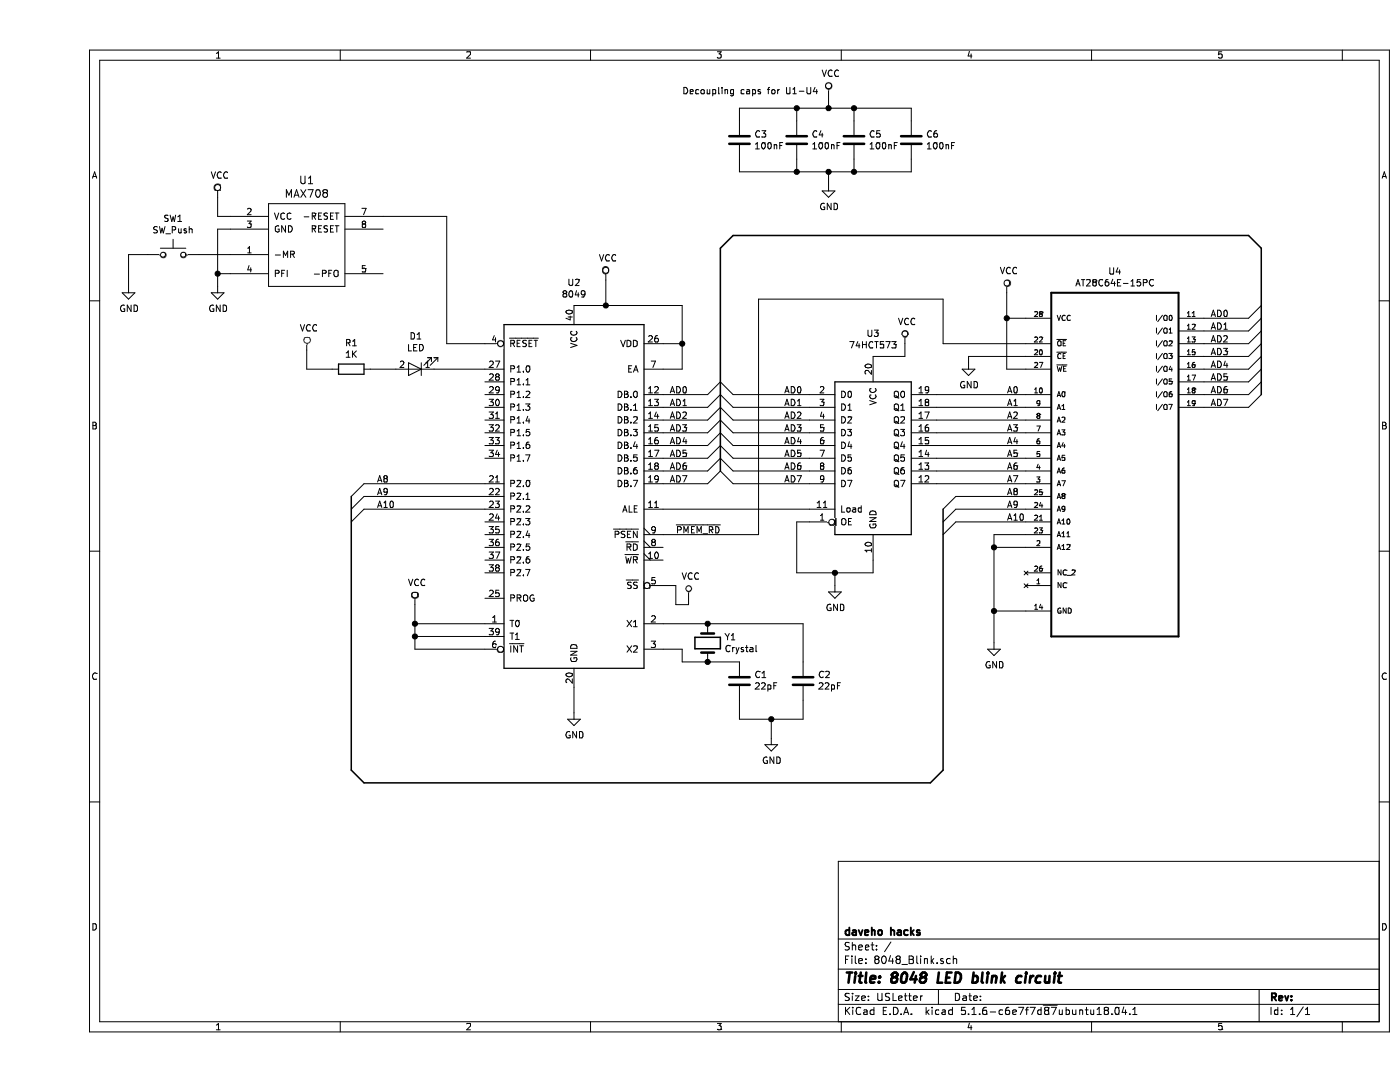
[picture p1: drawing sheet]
EESchema Schematic File Version 4
EELAYER 30 0
EELAYER END
$Descr USLetter 11000 8500
encoding utf-8
Sheet 1 1
Title "8048 LED blink circuit"
Date ""
Rev ""
Comp "daveho hacks"
Comment1 ""
Comment2 ""
Comment3 ""
Comment4 ""
$EndDescr
$Comp
L MCU_Intel:8049 U2
U 1 1
P 4200 3900
F 0 "U2" H 4200 5581 50  0000 C CNN
F 1 "8049" H 4200 5490 50  0000 C CNN
F 2 "" H 4200 4100 50  0001 C CNN
F 3 "" H 4200 4100 50  0001 C CNN
	1    4200 3900
	1    0    0    -1  
$EndComp
$Comp
L ya68k:MAX708 U1
U 1 1
P 2100 1900
F 0 "U1" H 2100 2387 60  0000 C CNN
F 1 "MAX708" H 2100 2281 60  0000 C CNN
F 2 "" H 2100 1900 60  0000 C CNN
F 3 "" H 2100 1900 60  0000 C CNN
	1    2100 1900
	1    0    0    -1  
$EndComp
Wire Wire Line
	1500 1700 1400 1700
Wire Wire Line
	1400 1700 1400 1550
$Comp
L power:VCC #PWR02
U 1 1
P 1400 1550
F 0 "#PWR02" H 1400 1400 50  0001 C CNN
F 1 "VCC" H 1417 1723 50  0000 C CNN
F 2 "" H 1400 1550 50  0001 C CNN
F 3 "" H 1400 1550 50  0001 C CNN
	1    1400 1550
	1    0    0    -1  
$EndComp
$Comp
L Switch:SW_Push SW1
U 1 1
P 1050 2000
F 0 "SW1" H 1050 2285 50  0000 C CNN
F 1 "SW_Push" H 1050 2194 50  0000 C CNN
F 2 "" H 1050 2200 50  0001 C CNN
F 3 "" H 1050 2200 50  0001 C CNN
	1    1050 2000
	1    0    0    -1  
$EndComp
Wire Wire Line
	1500 1800 1400 1800
Wire Wire Line
	1400 1800 1400 2150
$Comp
L power:GND #PWR03
U 1 1
P 1400 2250
F 0 "#PWR03" H 1400 2000 50  0001 C CNN
F 1 "GND" H 1405 2077 50  0000 C CNN
F 2 "" H 1400 2250 50  0001 C CNN
F 3 "" H 1400 2250 50  0001 C CNN
	1    1400 2250
	1    0    0    -1  
$EndComp
Wire Wire Line
	1500 2000 1250 2000
Wire Wire Line
	850  2000 700  2000
$Comp
L power:GND #PWR01
U 1 1
P 700 2250
F 0 "#PWR01" H 700 2000 50  0001 C CNN
F 1 "GND" H 705 2077 50  0000 C CNN
F 2 "" H 700 2250 50  0001 C CNN
F 3 "" H 700 2250 50  0001 C CNN
	1    700  2250
	1    0    0    -1  
$EndComp
Wire Wire Line
	700  2000 700  2250
Wire Wire Line
	2700 1700 3200 1700
Wire Wire Line
	3200 1700 3200 2700
Wire Wire Line
	3200 2700 3500 2700
Wire Wire Line
	1500 2150 1400 2150
Connection ~ 1400 2150
Wire Wire Line
	1400 2150 1400 2250
$Comp
L device:Crystal Y1
U 1 1
P 5250 5050
F 0 "Y1" V 5204 5181 50  0000 L CNN
F 1 "Crystal" V 5295 5181 50  0000 L CNN
F 2 "" H 5250 5050 50  0001 C CNN
F 3 "" H 5250 5050 50  0001 C CNN
	1    5250 5050
	0    1    1    0   
$EndComp
Wire Wire Line
	4900 4900 5250 4900
Connection ~ 5250 4900
Wire Wire Line
	5250 5200 5050 5200
Wire Wire Line
	5050 5200 5050 5100
Wire Wire Line
	5050 5100 4900 5100
Wire Wire Line
	5500 5200 5250 5200
Connection ~ 5250 5200
$Comp
L device:C C2
U 1 1
P 6000 5350
F 0 "C2" H 5885 5304 50  0000 R CNN
F 1 "22pF" H 5885 5395 50  0000 R CNN
F 2 "" H 6038 5200 50  0001 C CNN
F 3 "" H 6000 5350 50  0001 C CNN
	1    6000 5350
	-1   0    0    1   
$EndComp
$Comp
L device:C C1
U 1 1
P 5500 5350
F 0 "C1" H 5385 5304 50  0000 R CNN
F 1 "22pF" H 5385 5395 50  0000 R CNN
F 2 "" H 5538 5200 50  0001 C CNN
F 3 "" H 5500 5350 50  0001 C CNN
	1    5500 5350
	-1   0    0    1   
$EndComp
Wire Wire Line
	6000 4900 6000 5200
Wire Wire Line
	5250 4900 6000 4900
Wire Wire Line
	5500 5500 5500 5650
Wire Wire Line
	5500 5650 5750 5650
Wire Wire Line
	5750 5800 5750 5650
Wire Wire Line
	6000 5500 6000 5650
Wire Wire Line
	6000 5650 5750 5650
Connection ~ 5750 5650
$Comp
L power:GND #PWR09
U 1 1
P 5750 5800
F 0 "#PWR09" H 5750 5550 50  0001 C CNN
F 1 "GND" H 5755 5627 50  0000 C CNN
F 2 "" H 5750 5800 50  0001 C CNN
F 3 "" H 5750 5800 50  0001 C CNN
	1    5750 5800
	1    0    0    -1  
$EndComp
Wire Wire Line
	4200 2400 4450 2400
Wire Wire Line
	4450 2400 4450 2200
$Comp
L power:VCC #PWR07
U 1 1
P 4450 2200
F 0 "#PWR07" H 4450 2050 50  0001 C CNN
F 1 "VCC" H 4467 2373 50  0000 C CNN
F 2 "" H 4450 2200 50  0001 C CNN
F 3 "" H 4450 2200 50  0001 C CNN
	1    4450 2200
	1    0    0    -1  
$EndComp
Wire Wire Line
	4200 5400 4200 5600
$Comp
L power:GND #PWR06
U 1 1
P 4200 5600
F 0 "#PWR06" H 4200 5350 50  0001 C CNN
F 1 "GND" H 4205 5427 50  0000 C CNN
F 2 "" H 4200 5600 50  0001 C CNN
F 3 "" H 4200 5600 50  0001 C CNN
	1    4200 5600
	1    0    0    -1  
$EndComp
Wire Wire Line
	5050 2700 5050 2400
Wire Wire Line
	5050 2400 4450 2400
Connection ~ 4450 2400
Wire Wire Line
	4900 2700 5050 2700
$Comp
L 74xx:74LS573 U3
U 1 1
P 6550 3600
F 0 "U3" H 6550 4581 50  0000 C CNN
F 1 "74HCT573" H 6550 4490 50  0000 C CNN
F 2 "" H 6550 3600 50  0001 C CNN
F 3 "" H 6550 3600 50  0001 C CNN
	1    6550 3600
	1    0    0    -1  
$EndComp
Wire Wire Line
	4900 4000 6050 4000
Wire Wire Line
	6050 4100 5950 4100
Wire Wire Line
	5950 4100 5950 4500
Wire Wire Line
	5950 4500 6250 4500
Wire Wire Line
	6550 4500 6550 4400
Wire Wire Line
	6250 4500 6250 4600
Connection ~ 6250 4500
Wire Wire Line
	6250 4500 6550 4500
$Comp
L power:GND #PWR010
U 1 1
P 6250 4600
F 0 "#PWR010" H 6250 4350 50  0001 C CNN
F 1 "GND" H 6255 4427 50  0000 C CNN
F 2 "" H 6250 4600 50  0001 C CNN
F 3 "" H 6250 4600 50  0001 C CNN
	1    6250 4600
	1    0    0    -1  
$EndComp
Wire Wire Line
	4900 2900 5050 2900
Wire Wire Line
	5050 2900 5050 2700
Connection ~ 5050 2700
$Comp
L device:R R1
U 1 1
P 2450 2900
F 0 "R1" V 2243 2900 50  0000 C CNN
F 1 "1K" V 2334 2900 50  0000 C CNN
F 2 "" V 2380 2900 50  0001 C CNN
F 3 "" H 2450 2900 50  0001 C CNN
	1    2450 2900
	0    1    1    0   
$EndComp
$Comp
L device:LED D1
U 1 1
P 2950 2900
F 0 "D1" H 2943 2645 50  0000 C CNN
F 1 "LED" H 2943 2736 50  0000 C CNN
F 2 "" H 2950 2900 50  0001 C CNN
F 3 "" H 2950 2900 50  0001 C CNN
	1    2950 2900
	-1   0    0    1   
$EndComp
Wire Wire Line
	3500 2900 3100 2900
Wire Wire Line
	2800 2900 2600 2900
Wire Wire Line
	2300 2900 2100 2900
Wire Wire Line
	2100 2900 2100 2750
$Comp
L power:VCC #PWR04
U 1 1
P 2100 2750
F 0 "#PWR04" H 2100 2600 50  0001 C CNN
F 1 "VCC" H 2117 2923 50  0000 C CNN
F 2 "" H 2100 2750 50  0001 C CNN
F 3 "" H 2100 2750 50  0001 C CNN
	1    2100 2750
	1    0    0    -1  
$EndComp
Wire Wire Line
	4900 4600 5000 4600
Wire Wire Line
	5000 4600 5000 4750
Wire Wire Line
	5000 4750 5100 4750
Wire Wire Line
	5100 4750 5100 4700
$Comp
L power:VCC #PWR08
U 1 1
P 5100 4700
F 0 "#PWR08" H 5100 4550 50  0001 C CNN
F 1 "VCC" H 5117 4873 50  0000 C CNN
F 2 "" H 5100 4700 50  0001 C CNN
F 3 "" H 5100 4700 50  0001 C CNN
	1    5100 4700
	1    0    0    -1  
$EndComp
Wire Wire Line
	3500 5100 2950 5100
Wire Wire Line
	2950 5100 2950 5000
Wire Wire Line
	3500 4900 2950 4900
Connection ~ 2950 4900
Wire Wire Line
	2950 4900 2950 4750
Wire Wire Line
	3500 5000 2950 5000
Connection ~ 2950 5000
Wire Wire Line
	2950 5000 2950 4900
$Comp
L power:VCC #PWR05
U 1 1
P 2950 4750
F 0 "#PWR05" H 2950 4600 50  0001 C CNN
F 1 "VCC" H 2967 4923 50  0000 C CNN
F 2 "" H 2950 4750 50  0001 C CNN
F 3 "" H 2950 4750 50  0001 C CNN
	1    2950 4750
	1    0    0    -1  
$EndComp
$Comp
L AT28C64E-15PC:AT28C64E-15PC U4
U 1 1
P 8450 3500
F 0 "U4" H 8450 4870 50  0000 C CNN
F 1 "AT28C64E-15PC" H 8450 4779 50  0000 C CNN
F 2 "DIP254P1524X482-28" H 8450 3500 50  0001 L BNN
F 3 "None" H 8450 3500 50  0001 L BNN
F 4 "Microchip" H 8450 3500 50  0001 L BNN "Field4"
F 5 "DIP-28 Atmel" H 8450 3500 50  0001 L BNN "Field5"
F 6 "Ic Eeprom 64kbit 150ns 28dip" H 8450 3500 50  0001 L BNN "Field6"
F 7 "AT28C64E-15PC" H 8450 3500 50  0001 L BNN "Field7"
F 8 "Unavailable" H 8450 3500 50  0001 L BNN "Field8"
	1    8450 3500
	1    0    0    -1  
$EndComp
Wire Wire Line
	7050 3100 7750 3100
Wire Wire Line
	7050 3200 7750 3200
Wire Wire Line
	7050 3300 7750 3300
Wire Wire Line
	7050 3400 7750 3400
Wire Wire Line
	7050 3500 7750 3500
Wire Wire Line
	7050 3600 7750 3600
Wire Wire Line
	7050 3700 7750 3700
Wire Wire Line
	7050 3800 7750 3800
Wire Wire Line
	3500 3800 2550 3800
Wire Wire Line
	3500 3900 2550 3900
Wire Wire Line
	3500 4000 2550 4000
Wire Wire Line
	7750 4200 7500 4200
Wire Wire Line
	7500 4200 7500 4300
Wire Wire Line
	7750 4300 7500 4300
Connection ~ 7500 4300
Wire Wire Line
	7500 4300 7500 4800
Wire Wire Line
	7750 4800 7500 4800
Connection ~ 7500 4800
Wire Wire Line
	7500 4800 7500 5050
$Comp
L power:GND #PWR013
U 1 1
P 7500 5050
F 0 "#PWR013" H 7500 4800 50  0001 C CNN
F 1 "GND" H 7505 4877 50  0000 C CNN
F 2 "" H 7500 5050 50  0001 C CNN
F 3 "" H 7500 5050 50  0001 C CNN
	1    7500 5050
	1    0    0    -1  
$EndComp
Text Label 2650 3800 0    50   ~ 0
A8
Text Label 2650 3900 0    50   ~ 0
A9
Text Label 2650 4000 0    50   ~ 0
A10
Entry Bus Bus
	2450 6050 2550 6150
Wire Bus Line
	2550 6150 7000 6150
Entry Wire Line
	2450 3900 2550 3800
Entry Wire Line
	2450 4000 2550 3900
Entry Wire Line
	2450 4100 2550 4000
Entry Bus Bus
	7000 6150 7100 6050
Wire Wire Line
	7200 3900 7750 3900
Wire Wire Line
	7200 4000 7750 4000
Wire Wire Line
	7200 4100 7750 4100
Text Label 7600 3100 0    50   ~ 0
A0
Text Label 7600 3200 0    50   ~ 0
A1
Text Label 7600 3300 0    50   ~ 0
A2
Text Label 7600 3400 0    50   ~ 0
A3
Text Label 7600 3500 0    50   ~ 0
A4
Text Label 7600 3600 0    50   ~ 0
A5
Text Label 7600 3700 0    50   ~ 0
A6
Text Label 7600 3800 0    50   ~ 0
A7
Text Label 7600 3900 0    50   ~ 0
A8
Text Label 7600 4000 0    50   ~ 0
A9
Text Label 7600 4100 0    50   ~ 0
A10
Entry Wire Line
	7100 4000 7200 3900
Entry Wire Line
	7100 4100 7200 4000
Entry Wire Line
	7100 4200 7200 4100
Text Label 5000 4200 0    50   ~ 0
~PMEM_RD
Wire Wire Line
	7750 2500 7600 2500
Wire Wire Line
	7600 2500 7600 2300
$Comp
L power:VCC #PWR014
U 1 1
P 7600 2300
F 0 "#PWR014" H 7600 2150 50  0001 C CNN
F 1 "VCC" H 7617 2473 50  0000 C CNN
F 2 "" H 7600 2300 50  0001 C CNN
F 3 "" H 7600 2300 50  0001 C CNN
	1    7600 2300
	1    0    0    -1  
$EndComp
Wire Wire Line
	7750 2900 7600 2900
Wire Wire Line
	7600 2900 7600 2500
Connection ~ 7600 2500
Wire Wire Line
	7750 2800 7300 2800
Wire Wire Line
	7300 2800 7300 2850
$Comp
L power:GND #PWR012
U 1 1
P 7300 2850
F 0 "#PWR012" H 7300 2600 50  0001 C CNN
F 1 "GND" H 7305 2677 50  0000 C CNN
F 2 "" H 7300 2850 50  0001 C CNN
F 3 "" H 7300 2850 50  0001 C CNN
	1    7300 2850
	1    0    0    -1  
$EndComp
Wire Wire Line
	7750 2700 7100 2700
Wire Wire Line
	7100 2700 7100 2350
Wire Wire Line
	6550 2800 6800 2800
Wire Wire Line
	6800 2800 6800 2700
$Comp
L power:VCC #PWR011
U 1 1
P 6800 2700
F 0 "#PWR011" H 6800 2550 50  0001 C CNN
F 1 "VCC" H 6817 2873 50  0000 C CNN
F 2 "" H 6800 2700 50  0001 C CNN
F 3 "" H 6800 2700 50  0001 C CNN
	1    6800 2700
	1    0    0    -1  
$EndComp
Entry Bus Bus
	5350 1950 5450 1850
Wire Bus Line
	5450 1850 9500 1850
Entry Bus Bus
	9500 1850 9600 1950
Wire Wire Line
	4900 3100 5250 3100
Wire Wire Line
	4900 3200 5250 3200
Wire Wire Line
	4900 3300 5250 3300
Wire Wire Line
	4900 3400 5250 3400
Wire Wire Line
	4900 3500 5250 3500
Wire Wire Line
	4900 3600 5250 3600
Wire Wire Line
	4900 3700 5250 3700
Wire Wire Line
	4900 3800 5250 3800
Entry Wire Line
	5250 3100 5350 3000
Entry Wire Line
	5250 3200 5350 3100
Entry Wire Line
	5250 3300 5350 3200
Entry Wire Line
	5250 3400 5350 3300
Entry Wire Line
	5250 3500 5350 3400
Entry Wire Line
	5250 3600 5350 3500
Entry Wire Line
	5250 3700 5350 3600
Entry Wire Line
	5250 3800 5350 3700
Text Label 4950 3100 0    50   ~ 0
AD0
Text Label 4950 3200 0    50   ~ 0
AD1
Text Label 4950 3300 0    50   ~ 0
AD2
Text Label 4950 3400 0    50   ~ 0
AD3
Text Label 4950 3500 0    50   ~ 0
AD4
Text Label 4950 3600 0    50   ~ 0
AD5
Text Label 4950 3700 0    50   ~ 0
AD6
Text Label 4950 3800 0    50   ~ 0
AD7
Wire Wire Line
	7100 2350 5650 2350
Wire Wire Line
	5650 2350 5650 4200
Wire Wire Line
	4900 4200 5650 4200
Wire Wire Line
	6050 3100 5450 3100
Wire Wire Line
	6050 3200 5450 3200
Wire Wire Line
	6050 3300 5450 3300
Wire Wire Line
	6050 3400 5450 3400
Wire Wire Line
	6050 3500 5450 3500
Wire Wire Line
	6050 3600 5450 3600
Wire Wire Line
	6050 3700 5450 3700
Wire Wire Line
	6050 3800 5450 3800
Entry Wire Line
	5350 3700 5450 3800
Entry Wire Line
	5350 3000 5450 3100
Entry Wire Line
	5350 3100 5450 3200
Entry Wire Line
	5350 3200 5450 3300
Entry Wire Line
	5350 3300 5450 3400
Entry Wire Line
	5350 3400 5450 3500
Entry Wire Line
	5350 3500 5450 3600
Entry Wire Line
	5350 3600 5450 3700
Text Label 5850 3100 0    50   ~ 0
AD0
Text Label 5850 3200 0    50   ~ 0
AD1
Text Label 5850 3300 0    50   ~ 0
AD2
Text Label 5850 3400 0    50   ~ 0
AD3
Text Label 5850 3500 0    50   ~ 0
AD4
Text Label 5850 3600 0    50   ~ 0
AD5
Text Label 5850 3700 0    50   ~ 0
AD6
Text Label 5850 3800 0    50   ~ 0
AD7
Wire Wire Line
	9150 2500 9500 2500
Wire Wire Line
	9150 2600 9500 2600
Wire Wire Line
	9150 2700 9500 2700
Wire Wire Line
	9150 2800 9500 2800
Wire Wire Line
	9150 2900 9500 2900
Wire Wire Line
	9150 3000 9500 3000
Wire Wire Line
	9150 3100 9500 3100
Wire Wire Line
	9150 3200 9500 3200
Entry Wire Line
	9500 2500 9600 2400
Entry Wire Line
	9500 2600 9600 2500
Entry Wire Line
	9500 2700 9600 2600
Entry Wire Line
	9500 2800 9600 2700
Entry Wire Line
	9500 2900 9600 2800
Entry Wire Line
	9500 3000 9600 2900
Entry Wire Line
	9500 3100 9600 3000
Entry Wire Line
	9500 3200 9600 3100
Text Label 9200 2500 0    50   ~ 0
AD0
Text Label 9200 2600 0    50   ~ 0
AD1
Text Label 9200 2700 0    50   ~ 0
AD2
Text Label 9200 2800 0    50   ~ 0
AD3
Text Label 9200 2900 0    50   ~ 0
AD4
Text Label 9200 3000 0    50   ~ 0
AD5
Text Label 9200 3100 0    50   ~ 0
AD6
Text Label 9200 3200 0    50   ~ 0
AD7
$Comp
L device:C C3
U 1 1
P 5500 1100
F 0 "C3" H 5615 1146 50  0000 L CNN
F 1 "100nF" H 5615 1055 50  0000 L CNN
F 2 "" H 5538 950 50  0001 C CNN
F 3 "" H 5500 1100 50  0001 C CNN
	1    5500 1100
	1    0    0    -1  
$EndComp
$Comp
L device:C C4
U 1 1
P 5950 1100
F 0 "C4" H 6065 1146 50  0000 L CNN
F 1 "100nF" H 6065 1055 50  0000 L CNN
F 2 "" H 5988 950 50  0001 C CNN
F 3 "" H 5950 1100 50  0001 C CNN
	1    5950 1100
	1    0    0    -1  
$EndComp
$Comp
L device:C C5
U 1 1
P 6400 1100
F 0 "C5" H 6515 1146 50  0000 L CNN
F 1 "100nF" H 6515 1055 50  0000 L CNN
F 2 "" H 6438 950 50  0001 C CNN
F 3 "" H 6400 1100 50  0001 C CNN
	1    6400 1100
	1    0    0    -1  
$EndComp
$Comp
L device:C C6
U 1 1
P 6850 1100
F 0 "C6" H 6965 1146 50  0000 L CNN
F 1 "100nF" H 6965 1055 50  0000 L CNN
F 2 "" H 6888 950 50  0001 C CNN
F 3 "" H 6850 1100 50  0001 C CNN
	1    6850 1100
	1    0    0    -1  
$EndComp
Wire Wire Line
	6200 850  6200 750 
$Comp
L power:VCC #PWR?
U 1 1
P 6200 750
F 0 "#PWR?" H 6200 600 50  0001 C CNN
F 1 "VCC" H 6217 923 50  0000 C CNN
F 2 "" H 6200 750 50  0001 C CNN
F 3 "" H 6200 750 50  0001 C CNN
	1    6200 750 
	1    0    0    -1  
$EndComp
Wire Wire Line
	6200 1350 6200 1450
$Comp
L power:GND #PWR?
U 1 1
P 6200 1450
F 0 "#PWR?" H 6200 1200 50  0001 C CNN
F 1 "GND" H 6205 1277 50  0000 C CNN
F 2 "" H 6200 1450 50  0001 C CNN
F 3 "" H 6200 1450 50  0001 C CNN
	1    6200 1450
	1    0    0    -1  
$EndComp
Wire Wire Line
	5500 950  5500 850 
Wire Wire Line
	5500 850  5950 850 
Wire Wire Line
	6850 850  6850 950 
Connection ~ 6200 850 
Wire Wire Line
	6200 850  6400 850 
Wire Wire Line
	5950 950  5950 850 
Connection ~ 5950 850 
Wire Wire Line
	5950 850  6200 850 
Wire Wire Line
	6400 950  6400 850 
Connection ~ 6400 850 
Wire Wire Line
	6400 850  6850 850 
Wire Wire Line
	5500 1250 5500 1350
Wire Wire Line
	5500 1350 5950 1350
Wire Wire Line
	6850 1350 6850 1250
Connection ~ 6200 1350
Wire Wire Line
	6200 1350 6400 1350
Wire Wire Line
	5950 1250 5950 1350
Connection ~ 5950 1350
Wire Wire Line
	5950 1350 6200 1350
Wire Wire Line
	6400 1250 6400 1350
Wire Bus Line
	2450 3900 2450 6050
Wire Bus Line
	7100 4000 7100 6050
Wire Bus Line
	9600 1950 9600 3100
Wire Bus Line
	5350 1950 5350 3700
Connection ~ 6400 1350
Wire Wire Line
	6400 1350 6850 1350
Text Notes 5050 750  0    50   ~ 0
Decoupling caps for U1-U4
$EndSCHEMATC
